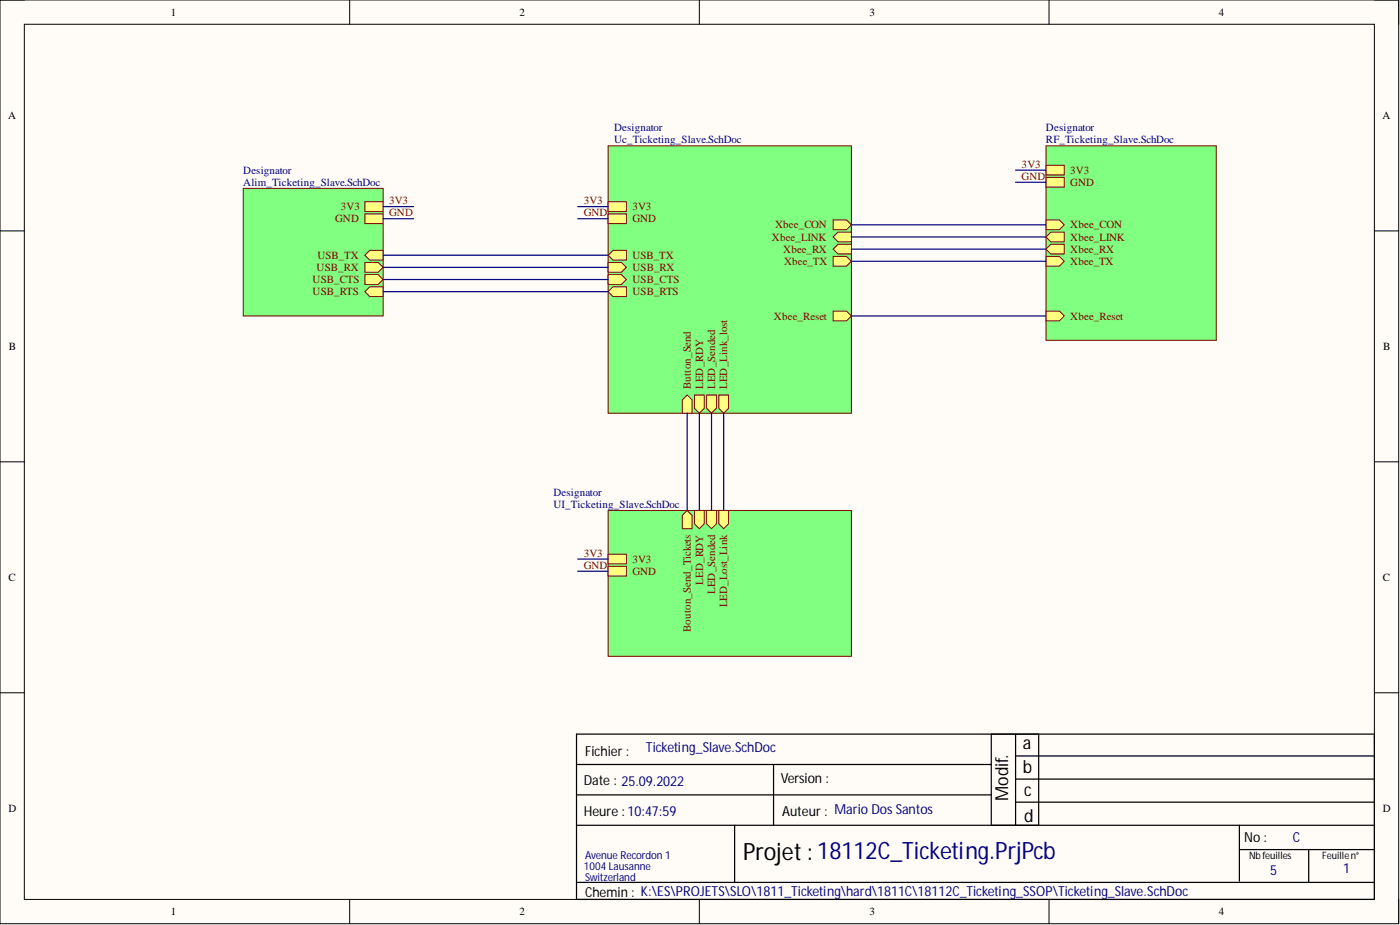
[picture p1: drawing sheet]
<svg xmlns="http://www.w3.org/2000/svg" width="292mm" height="193mm" viewBox="0 0 292 193" stroke-linecap="round" stroke-linejoin="round" font-family="sans-serif">
<path d="M0 0h291.8v192.7h-291.8z" fill-rule="evenodd" fill="#fffcf8"/>
<path d="M0 0h291.8v192.7h-291.8z" fill="none" stroke="#000" stroke-width=".21"/>
<path d="M5.1 5.1h281.7v182.5h-281.7z" fill-rule="evenodd" fill="#fffcf8"/>
<g fill="none" stroke="#000" stroke-width=".21">
<path d="M0 0h5.1M73 0v5.1M145.9 0v5.1M218.9 0v5.1M286.8 0h5v5.1M5.1 5.1h281.7v182.5h-281.7zM0 48.2h5.1M286.8 48.2h5M0 96.3h5.1M286.8 96.3h5M0 144.5h5.1M286.8 144.5h5"/>
<path d="M73 187.6v5.1M145.9 187.6v5.1M218.9 187.6v5.1M291.8 187.6v5.1"/>
</g>
<g fill="none" stroke="#000" stroke-width=".25">
<path d="M120.3 153.1h166.5v34.5h-166.5zM120.3 159.5h86.5M161.4 159.5v12.7M206.8 153.1v19.1M211.9 153.1v19.1M211.9 157.7h74.9M216.7 153.1v19.1M120.3 172.2h166.5M120.3 165.8h86.5M153.3 172.2v11.9M211.9 162.5h74.9M211.9 167.3h74.9"/>
<path d="M258.6 172.2v11.6M258.6 177.2h28.2M273.1 177.2v6.9M120.3 184.1h166.5"/>
</g>
<path d="M126.9 30.4h50.7v55.8h-50.7z" fill-rule="evenodd" fill="#80ff80"/>
<path d="M126.9 30.4h50.7v55.8h-50.7z" fill="none" stroke="#800000" stroke-width=".21"/>
<path d="M126.9 42.1h3.8v2h-3.8z" fill-rule="evenodd" fill="#ffff80"/>
<path d="M126.9 42.1h3.8v2h-3.8z" fill="none" stroke="#800000" stroke-width=".21"/>
<path d="M126.9 44.6h3.8v2h-3.8z" fill-rule="evenodd" fill="#ffff80"/>
<path d="M126.9 44.6h3.8v2h-3.8z" fill="none" stroke="#800000" stroke-width=".21"/>
<path d="M173.8 45.9h2.8l1 1-1 1h-2.8z" fill-rule="evenodd" fill="#ffff80"/>
<path d="M173.8 45.9h2.8l1 1-1 1h-2.8z" fill="none" stroke="#800000" stroke-width=".21"/>
<path d="M173.8 49.4l1-1h2.8v2.1h-2.8z" fill-rule="evenodd" fill="#ffff80"/>
<path d="M173.8 49.4l1-1h2.8v2.1h-2.8z" fill="none" stroke="#800000" stroke-width=".21"/>
<path d="M173.8 52l1-1h2.8v2h-2.8z" fill-rule="evenodd" fill="#ffff80"/>
<path d="M173.8 52l1-1h2.8v2h-2.8z" fill="none" stroke="#800000" stroke-width=".21"/>
<path d="M173.8 53.5h2.8l1 1-1 1h-2.8z" fill-rule="evenodd" fill="#ffff80"/>
<path d="M173.8 53.5h2.8l1 1-1 1h-2.8z" fill="none" stroke="#800000" stroke-width=".21"/>
<path d="M142.4 83.4l1-1 1 1v2.8h-2z" fill-rule="evenodd" fill="#ffff80"/>
<path d="M142.4 83.4l1-1 1 1v2.8h-2z" fill="none" stroke="#800000" stroke-width=".21"/>
<path d="M150 82.4h2v2.8l-1 1-1-1z" fill-rule="evenodd" fill="#ffff80"/>
<path d="M150 82.4h2v2.8l-1 1-1-1z" fill="none" stroke="#800000" stroke-width=".21"/>
<path d="M147.4 82.4h2.1v2.8l-1 1-1.1-1z" fill-rule="evenodd" fill="#ffff80"/>
<path d="M147.4 82.4h2.1v2.8l-1 1-1.1-1z" fill="none" stroke="#800000" stroke-width=".21"/>
<path d="M144.9 82.4h2v2.8l-1 1-1-1z" fill-rule="evenodd" fill="#ffff80"/>
<path d="M144.9 82.4h2v2.8l-1 1-1-1z" fill="none" stroke="#800000" stroke-width=".21"/>
<path d="M173.8 64.9h2.8l1 1-1 1h-2.8z" fill-rule="evenodd" fill="#ffff80"/>
<path d="M173.8 64.9h2.8l1 1-1 1h-2.8z" fill="none" stroke="#800000" stroke-width=".21"/>
<path d="M126.9 53.2l1-1h2.8v2.1h-2.8z" fill-rule="evenodd" fill="#ffff80"/>
<path d="M126.9 53.2l1-1h2.8v2.1h-2.8z" fill="none" stroke="#800000" stroke-width=".21"/>
<path d="M126.9 54.8h2.8l1 1-1 1h-2.8z" fill-rule="evenodd" fill="#ffff80"/>
<path d="M126.9 54.8h2.8l1 1-1 1h-2.8z" fill="none" stroke="#800000" stroke-width=".21"/>
<path d="M126.9 57.3h2.8l1 1-1 1h-2.8z" fill-rule="evenodd" fill="#ffff80"/>
<path d="M126.9 57.3h2.8l1 1-1 1h-2.8z" fill="none" stroke="#800000" stroke-width=".21"/>
<path d="M126.9 60.8l1-1h2.8v2.1h-2.8z" fill-rule="evenodd" fill="#ffff80"/>
<path d="M126.9 60.8l1-1h2.8v2.1h-2.8z" fill="none" stroke="#800000" stroke-width=".21"/>
<path d="M218.2 30.4h35.6v40.6h-35.6z" fill-rule="evenodd" fill="#80ff80"/>
<path d="M218.2 30.4h35.6v40.6h-35.6z" fill="none" stroke="#800000" stroke-width=".21"/>
<path d="M218.2 37h3.8v2h-3.8z" fill-rule="evenodd" fill="#ffff80"/>
<path d="M218.2 37h3.8v2h-3.8z" fill="none" stroke="#800000" stroke-width=".21"/>
<path d="M218.2 64.9h2.8l1 1-1 1h-2.8z" fill-rule="evenodd" fill="#ffff80"/>
<path d="M218.2 64.9h2.8l1 1-1 1h-2.8z" fill="none" stroke="#800000" stroke-width=".21"/>
<path d="M218.2 45.9h2.8l1 1-1 1h-2.8z" fill-rule="evenodd" fill="#ffff80"/>
<path d="M218.2 45.9h2.8l1 1-1 1h-2.8z" fill="none" stroke="#800000" stroke-width=".21"/>
<path d="M218.2 34.5h3.8v2h-3.8z" fill-rule="evenodd" fill="#ffff80"/>
<path d="M218.2 34.5h3.8v2h-3.8z" fill="none" stroke="#800000" stroke-width=".21"/>
<path d="M218.2 49.4l1.1-1h2.7v2.1h-2.7z" fill-rule="evenodd" fill="#ffff80"/>
<path d="M218.2 49.4l1.1-1h2.7v2.1h-2.7z" fill="none" stroke="#800000" stroke-width=".21"/>
<path d="M218.2 52l1.1-1h2.7v2h-2.7z" fill-rule="evenodd" fill="#ffff80"/>
<path d="M218.2 52l1.1-1h2.7v2h-2.7z" fill="none" stroke="#800000" stroke-width=".21"/>
<path d="M218.2 53.5h2.8l1 1-1 1h-2.8z" fill-rule="evenodd" fill="#ffff80"/>
<path d="M218.2 53.5h2.8l1 1-1 1h-2.8z" fill="none" stroke="#800000" stroke-width=".21"/>
<path d="M126.9 106.5h50.7v30.4h-50.7z" fill-rule="evenodd" fill="#80ff80"/>
<path d="M126.9 106.5h50.7v30.4h-50.7z" fill="none" stroke="#800000" stroke-width=".21"/>
<path d="M126.9 115.6h3.8v2h-3.8z" fill-rule="evenodd" fill="#ffff80"/>
<path d="M126.9 115.6h3.8v2h-3.8z" fill="none" stroke="#800000" stroke-width=".21"/>
<path d="M126.9 118.2h3.8v2h-3.8z" fill-rule="evenodd" fill="#ffff80"/>
<path d="M126.9 118.2h3.8v2h-3.8z" fill="none" stroke="#800000" stroke-width=".21"/>
<path d="M144.9 106.5h2v2.8l-1 1-1-1z" fill-rule="evenodd" fill="#ffff80"/>
<path d="M144.9 106.5h2v2.8l-1 1-1-1z" fill="none" stroke="#800000" stroke-width=".21"/>
<path d="M147.4 106.5h2.1v2.8l-1 1-1.1-1z" fill-rule="evenodd" fill="#ffff80"/>
<path d="M147.4 106.5h2.1v2.8l-1 1-1.1-1z" fill="none" stroke="#800000" stroke-width=".21"/>
<path d="M150 106.5h2v2.8l-1 1-1-1z" fill-rule="evenodd" fill="#ffff80"/>
<path d="M150 106.5h2v2.8l-1 1-1-1z" fill="none" stroke="#800000" stroke-width=".21"/>
<path d="M142.4 107.5l1-1 1 1v2.8h-2z" fill-rule="evenodd" fill="#ffff80"/>
<path d="M142.4 107.5l1-1 1 1v2.8h-2z" fill="none" stroke="#800000" stroke-width=".21"/>
<path d="M50.8 39.3h29.1v26.6h-29.1z" fill-rule="evenodd" fill="#80ff80"/>
<path d="M50.8 39.3h29.1v26.6h-29.1z" fill="none" stroke="#800000" stroke-width=".21"/>
<path d="M76.1 44.6h3.8v2h-3.8z" fill-rule="evenodd" fill="#ffff80"/>
<path d="M76.1 44.6h3.8v2h-3.8z" fill="none" stroke="#800000" stroke-width=".21"/>
<path d="M76.1 42.1h3.8v2h-3.8z" fill-rule="evenodd" fill="#ffff80"/>
<path d="M76.1 42.1h3.8v2h-3.8z" fill="none" stroke="#800000" stroke-width=".21"/>
<path d="M76.1 53.2l1-1h2.8v2.1h-2.8z" fill-rule="evenodd" fill="#ffff80"/>
<path d="M76.1 53.2l1-1h2.8v2.1h-2.8z" fill="none" stroke="#800000" stroke-width=".21"/>
<path d="M76.1 54.8h2.8l1 1-1 1h-2.8z" fill-rule="evenodd" fill="#ffff80"/>
<path d="M76.1 54.8h2.8l1 1-1 1h-2.8z" fill="none" stroke="#800000" stroke-width=".21"/>
<path d="M76.1 57.3h2.8l1 1-1 1h-2.8z" fill-rule="evenodd" fill="#ffff80"/>
<path d="M76.1 57.3h2.8l1 1-1 1h-2.8z" fill="none" stroke="#800000" stroke-width=".21"/>
<path d="M76.1 60.8l1-1h2.8v2.1h-2.8z" fill-rule="evenodd" fill="#ffff80"/>
<path d="M76.1 60.8l1-1h2.8v2.1h-2.8z" fill="none" stroke="#800000" stroke-width=".21"/>
<g fill="none" stroke="#000080" stroke-width=".25">
<path d="M211.9 35.5h6.3M211.9 38h6.3M79.9 43.1h6.4M79.9 45.6h6.4M79.9 53.2h47M79.9 55.8h47M79.9 58.3h47M120.5 43.1h6.4M120.5 45.6h6.4M177.6 46.9h40.6M177.6 49.4h40.6M177.6 52h40.6"/>
<path d="M177.6 54.5h40.6M79.9 60.8h47M177.6 65.9h40.6M143.4 86.2v20.3M145.9 86.2v20.3M148.5 86.2v20.3M151 86.2v20.3M120.5 116.6h6.4M120.5 119.2h6.4"/>
</g>
<text font-size="5" x="155.1" y="179.4">Projet: 18112C_Ticketing.PrjPcb</text>
<g font-size="3.7">
<text x="213.4" y="156.2">a</text>
<text x="213.4" y="161.3">b</text>
<text x="210.4" y="167.1" transform="rotate(-90 210.4 167.1)">Modif.</text>
<text x="213.7" y="166.1">c</text>
<text x="213.7" y="171.4">d</text>
</g>
<g font-size="2.9">
<text x="122.1" y="157.7">Fichier :</text>
<text x="121.8" y="163.8">Date : 25.09.2022</text>
<text x="162.9" y="163.3">Version :</text>
<text x="121.8" y="170.1">Heure : 10:47:59</text>
<text x="163.2" y="170.1">Auteur : Mario Dos Santos</text>
<text x="259.6" y="175.7">No :</text>
<text x="122.1" y="187.1">Chemin : K:\ES\PROJETS\SLO\1811_Ticketing\hard\1811C\18112C_Ticketing_SSOP\Ticketing_Slave.SchDoc</text>
</g>
<g font-size="2.9" fill="#000080">
<text x="134.7" y="157">Ticketing_Slave.SchDoc</text>
<text x="269.8" y="175.7">C</text>
<text x="265" y="182.6">5</text>
<text x="280.2" y="182.1">1</text>
</g>
<g font-size="2.3">
<text x="35.6" y="3.3">1</text>
<text x="108.4" y="3.3">2</text>
<text x="181.4" y="3.3">3</text>
<text x="254.3" y="3.3">4</text>
<text x="1.7" y="24.8">A</text>
<text x="288.4" y="24.8">A</text>
<text x="1.9" y="73">B</text>
<text x="288.6" y="73">B</text>
<text x="1.8" y="121.2">C</text>
<text x="288.5" y="121.2">C</text>
<text x="1.8" y="169.4">D</text>
<text x="288.5" y="169.4">D</text>
<text x="35.6" y="190.9">1</text>
<text x="108.4" y="190.9">2</text>
<text x="181.4" y="190.9">3</text>
<text x="254.3" y="190.9">4</text>
</g>
<g font-size="2.3" fill="#000080">
<text x="128.2" y="27.4">Designator</text>
<text x="128.2" y="29.9">Uc_Ticketing_Slave.SchDoc</text>
<text x="218.2" y="27.4">Designator</text>
<text x="218.2" y="29.9">RF_Ticketing_Slave.SchDoc</text>
<text x="50.8" y="36.3">Designator</text>
<text x="50.8" y="38.8">Alim_Ticketing_Slave.SchDoc</text>
<text x="115.5" y="103.4">Designator</text>
<text x="115.5" y="106">UI_Ticketing_Slave.SchDoc</text>
<text x="122.1" y="179.2">Avenue Recordon 1</text>
<text x="121.8" y="181.5">1004Lausanne</text>
<text x="122.1" y="183.7">Switzerland</text>
</g>
<g font-size="2.3" fill="#800000">
<text x="213.2" y="35">3V3</text>
<text x="213.2" y="37.5">GND</text>
<text x="223.3" y="38.8">GND</text>
<text x="223.3" y="36.3">3V3</text>
<text x="70" y="46.4">GND</text>
<text x="71.1" y="43.9">3V3</text>
<text x="81.2" y="45.1">GND</text>
<text x="81.2" y="42.6">3V3</text>
<text x="121.8" y="45.1">GND</text>
<text x="121.8" y="42.6">3V3</text>
<text x="132" y="43.9">3V3</text>
<text x="132" y="46.4">GND</text>
<text x="161.7" y="47.7">Xbee_CON</text>
<text x="223.3" y="47.7">Xbee_CON</text>
<text x="161.1" y="50.2">Xbee_LINK</text>
<text x="163.4" y="52.7">Xbee_RX</text>
<text x="223.3" y="50.2">Xbee_LINK</text>
<text x="223.3" y="52.7">Xbee_RX</text>
<text x="65.2" y="59.1">USB_CTS</text>
<text x="66.1" y="56.5">USB_RX</text>
<text x="66.2" y="54">USB_TX</text>
<text x="132" y="54">USB_TX</text>
<text x="132" y="56.5">USB_RX</text>
<text x="132" y="59.1">USB_CTS</text>
<text x="163.6" y="55.3">Xbee_TX</text>
<text x="223.3" y="55.3">Xbee_TX</text>
<text x="65.2" y="61.6">USB_RTS</text>
<text x="132" y="61.6">USB_RTS</text>
<text x="161.5" y="66.7">Xbee_Reset</text>
<text x="223.3" y="66.7">Xbee_Reset</text>
<text x="144.1" y="81.1" transform="rotate(-90 144.1 81.1)">Button_Send</text>
<text x="146.7" y="81.1" transform="rotate(-90 146.7 81.1)">LED_RDY</text>
<text x="149.2" y="81.1" transform="rotate(-90 149.2 81.1)">LED_Sended</text>
<text x="151.8" y="81.1" transform="rotate(-90 151.8 81.1)">LED_Link_lost</text>
<text x="121.8" y="118.7">GND</text>
<text x="121.8" y="116.1">3V3</text>
<text x="132" y="117.4">3V3</text>
<text x="132" y="119.9">GND</text>
<text x="146.7" y="122" transform="rotate(-90 146.7 122)">LED_RDY</text>
<text x="149.2" y="123.9" transform="rotate(-90 149.2 123.9)">LED_Sended</text>
<text x="144.1" y="131.8" transform="rotate(-90 144.1 131.8)">Bouton_Send_Tickets</text>
<text x="151.8" y="126.7" transform="rotate(-90 151.8 126.7)">LED_Lost_Link</text>
</g>
<g font-size="2.1">
<text x="260.6" y="179.2">Nbfeuilles</text>
<text x="275.8" y="179.2">Feuillen°</text>
</g>
</svg>
